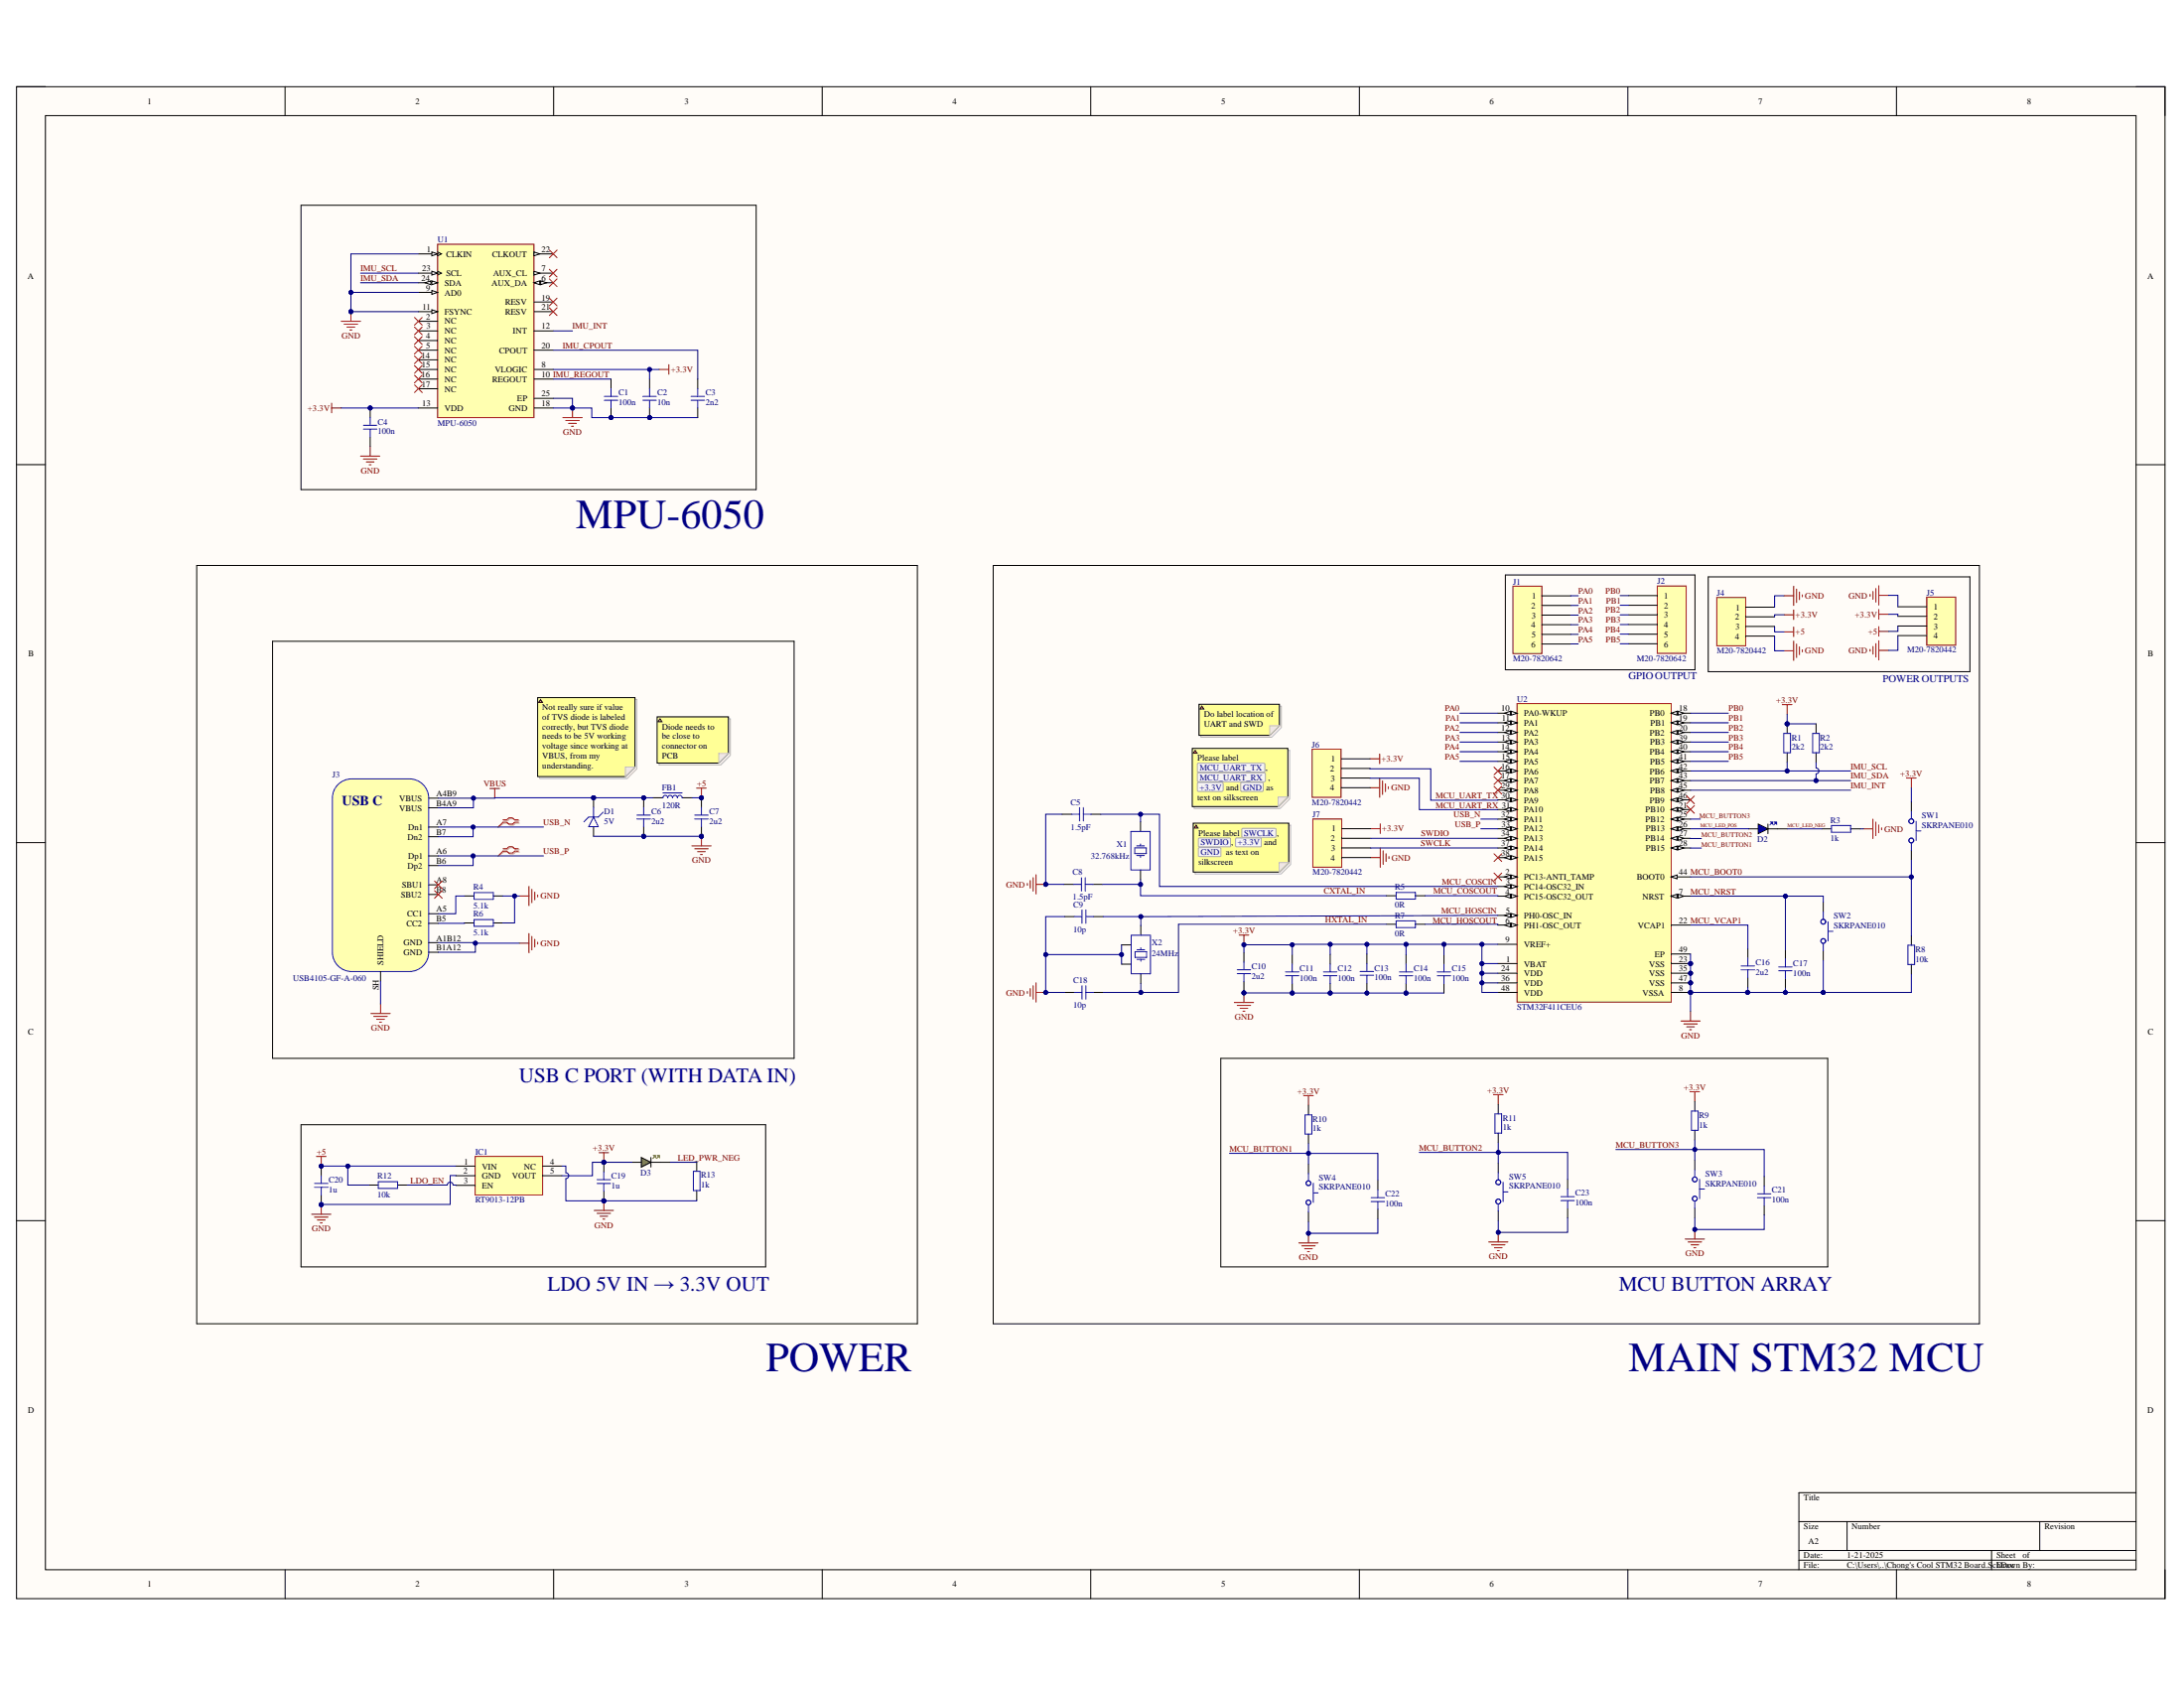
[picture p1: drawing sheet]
# Altium project Chong's Cool STM32 Board.PrjPcb
1 sheet, 57 parts. Net scope: global (net labels, ports and power ports of the same name join across sheets).
Board file: Chong's Cool STM32 Board.PcbDoc

## Sheet Chong's Cool STM32 Board.SchDoc
size A2; SheetNumber: 1; SheetTotal: 1

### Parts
C1  100n  [CAP_0402]
C2  10n  [CAP_0402]
C3  2n2  [CAP_0603]
C4  100n  [CAP_0402]
C5  1.5pF  [CAP_0402]
C6  2u2  [CAP_0603]
C7  2u2  [CAP_0603]
C8  1.5pF  [CAP_0402]
C9  10p  [CAP_0402]
C10  2u2  [CAP_0603]
C11  100n  [CAP_0402]
C12  100n  [CAP_0402]
C13  100n  [CAP_0402]
C14  100n  [CAP_0402]
C15  100n  [CAP_0402]
C16  2u2  [CAP_0603]
C17  100n  [CAP_0402]
C18  10p  [CAP_0402]
C19  1u  [CAP_0402]
C20  1u  [CAP_0402]
C21  100n  [CAP_0402]
C22  100n  [CAP_0402]
C23  100n  [CAP_0402]
D1  5V  [D_0402]
D2  BLUE  [LED_0402_BLUE]  (value not drawn)
D3  GREEN  [LED_0402_GREEN]  (value not drawn)
FB1  120R  [FB_0603]
IC1  RT9013-33PB  [SOT94P279X130-5N]
J1  M20-7820642  [HARWIN M20-7820645]
J2  M20-7820642  [HARWIN M20-7820645]
J3  USB4105-GF-A-060  [USB4105-GF-A-060]
J4  M20-7820442  [HARWIN M20-7820445]
J5  M20-7820442  [HARWIN M20-7820445]
J6  M20-7820442  [HARWIN M20-7820445]
J7  M20-7820442  [HARWIN M20-7820445]
R1  2k2  [RES_0402]
R2  2k2  [RES_0402]
R3  1k  [RES_0402]
R4  5.1k  [RES_0402]
R5  0R  [RES_0402]
R6  5.1k  [RES_0402]
R7  0R  [RES_0402]
R8  10k  [RES_0402]
R9  1k  [RES_0402]
R10  1k  [RES_0402]
R11  1k  [RES_0402]
R12  10k  [RES_0402]
R13  1k  [RES_0402]
SW1  SKRPANE010  [SKRPANE010]
SW2  SKRPANE010  [SKRPANE010]
SW3  SKRPANE010  [SKRPANE010]
SW4  SKRPANE010  [SKRPANE010]
SW5  SKRPANE010  [SKRPANE010]
U1  MPU-6050  [IS-QFN-24_V]
U2  STM32F411CEU6  [STM-UFQFPN48_L]
X1  32.768kHz  [XTAL_3215-2]
X2  24MHz  [XTAL_3225]

### Blocks framed on the sheet
MCU BUTTON ARRAY: C5 C8-C18 C21-C23 D2 J1 J2 J4-J7 R1-R3 R5 R7-R11 SW1-SW5 U2 X1 X2

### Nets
+3.3V: C2.1 C4.1 C10.2 C11.2 C12.2 C13.2 C14.2 C15.2 C19.1 D3.A IC1.5(VOUT) J4.2 J5.2 J6.1 J7.1 R1.2 R2.2 R9.2 R10.2 R11.2 SW1.12 U1.8(VLOGIC) U1.13(VDD) U2.1(VBAT) U2.9(VREF+) U2.24(VDD) U2.36(VDD) U2.48(VDD)
+5: C7.2 C20.1 FB1.2 IC1.1(VIN) J4.3 J5.3 R12.2
GND: C1.2 C2.2 C3.1 C4.2 C5.1 C6.1 C7.1 C8.1 C9.1 C10.1 C11.1 C12.1 C13.1 C14.1 C15.1 C16.1 C17.1 C18.1 C19.2 C20.2 C21.1 C22.1 C23.1 D1.A IC1.2(GND) IC1.4(NC) J3.A1B12(GND) J3.B1A12(GND) J3.SH(SHIELD) J4.1 J4.4 J5.1 J5.4 J6.4 J7.4 R3.1 R4.2 R6.2 R8.1 R13.1 SW2.34 SW3.34 SW4.34 SW5.34 U1.1(CLKIN) U1.9(AD0) U1.11(FSYNC) U1.18(GND) U1.25(EP) U2.8(VSSA) U2.23(VSS) U2.35(VSS) U2.47(VSS) U2.49(EP) X2.2 X2.4
VBUS: C6.2 D1.K FB1.1 J3.A4B9(VBUS) J3.B4A9(VBUS)
CXTAL_IN: C8.2 R5.2 X1.1
HXTAL_IN: C18.2 R7.2 X2.3
IMU_CPOUT: C3.2 U1.20(CPOUT)
IMU_INT: U1.12(INT) U2.45(PB8)
IMU_REGOUT: C1.1 U1.10(REGOUT)
IMU_SCL: R1.1 U1.23(SCL) U2.42(PB6)
IMU_SDA: R2.1 U1.24(SDA) U2.43(PB7)
LDO_EN: IC1.3(EN) R12.1
LED_PWR_NEG: D3.K R13.2
MCU_BOOT0: R8.2 SW1.34 U2.44(BOOT0)
MCU_BUTTON1: C22.2 R10.1 SW4.12 U2.28(PB15)
MCU_BUTTON2: C23.2 R11.1 SW5.12 U2.27(PB14)
MCU_BUTTON3: C21.2 R9.1 SW3.12 U2.25(PB12)
MCU_COSCIN: C5.2 U2.3(PC14-OSC32_IN) X1.2
MCU_COSCOUT: R5.1 U2.4(PC15-OSC32_OUT)
MCU_HOSCIN: C9.2 U2.5(PH0-OSC_IN) X2.1
MCU_HOSCOUT: R7.1 U2.6(PH1-OSC_OUT)
MCU_LED_NEG: D2.K R3.2
MCU_LED_POS: D2.A U2.26(PB13)
MCU_NRST: C17.2 SW2.12 U2.7(NRST)
MCU_UART_RX: J6.3 U2.31(PA10)
MCU_UART_TX: J6.2 U2.30(PA9)
MCU_VCAP1: C16.2 U2.22(VCAP1)
PA0: J1.1 U2.10(PA0-WKUP)
PA1: J1.2 U2.11(PA1)
PA2: J1.3 U2.12(PA2)
PA3: J1.4 U2.13(PA3)
PA4: J1.5 U2.14(PA4)
PA5: J1.6 U2.15(PA5)
PB0: J2.1 U2.18(PB0)
PB1: J2.2 U2.19(PB1)
PB2: J2.3 U2.20(PB2)
PB3: J2.4 U2.39(PB3)
PB4: J2.5 U2.40(PB4)
PB5: J2.6 U2.41(PB5)
SWCLK: J7.3 U2.37(PA14)
SWDIO: J7.2 U2.34(PA13)
USB_N: J3.A7(Dn1) J3.B7(Dn2) U2.32(PA11)
USB_P: J3.A6(Dp1) J3.B6(Dp2) U2.33(PA12)
NetJ3_A5: J3.A5(CC1) R4.1
NetJ3_B5: J3.B5(CC2) R6.1

Not connected (* = marked no-connect by the designer): J3 A8(SBU1)* B8(SBU2)*; U1 2(NC)* 3(NC)* 4(NC)* 5(NC)* 6(AUX_DA)* 7(AUX_CL)* 14(NC)* 15(NC)* 16(NC)* 17(NC)* 19(RESV)* 21(RESV)* 22(CLKOUT)*; U2 2(PC13-ANTI_TAMP)* 16(PA6)* 17(PA7)* 21(PB10)* 29(PA8)* 38(PA15)* 46(PB9)*

### Layout directives
differential pair; differential pair class USB_DIFF: USB_N, USB_P

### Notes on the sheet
- MPU-6050
- GPIO OUTPUT
- (near J5) POWER OUTPUTS
- Not really sure if value of TVS diode is labeled correctly, but TVS diode needs to be 5V working voltage since working at VBUS, from my understanding.
- Diode needs to be close to connector on PCB
- REMEMBER! This is differential coplaner, which means u might need to have some ground purs around the traces of those diff pairs (look into that)
- USB C PORT (WITH DATA IN)
- LDO 5V IN → 3.3V OUT
- POWER
- MAIN STM32 MCU
